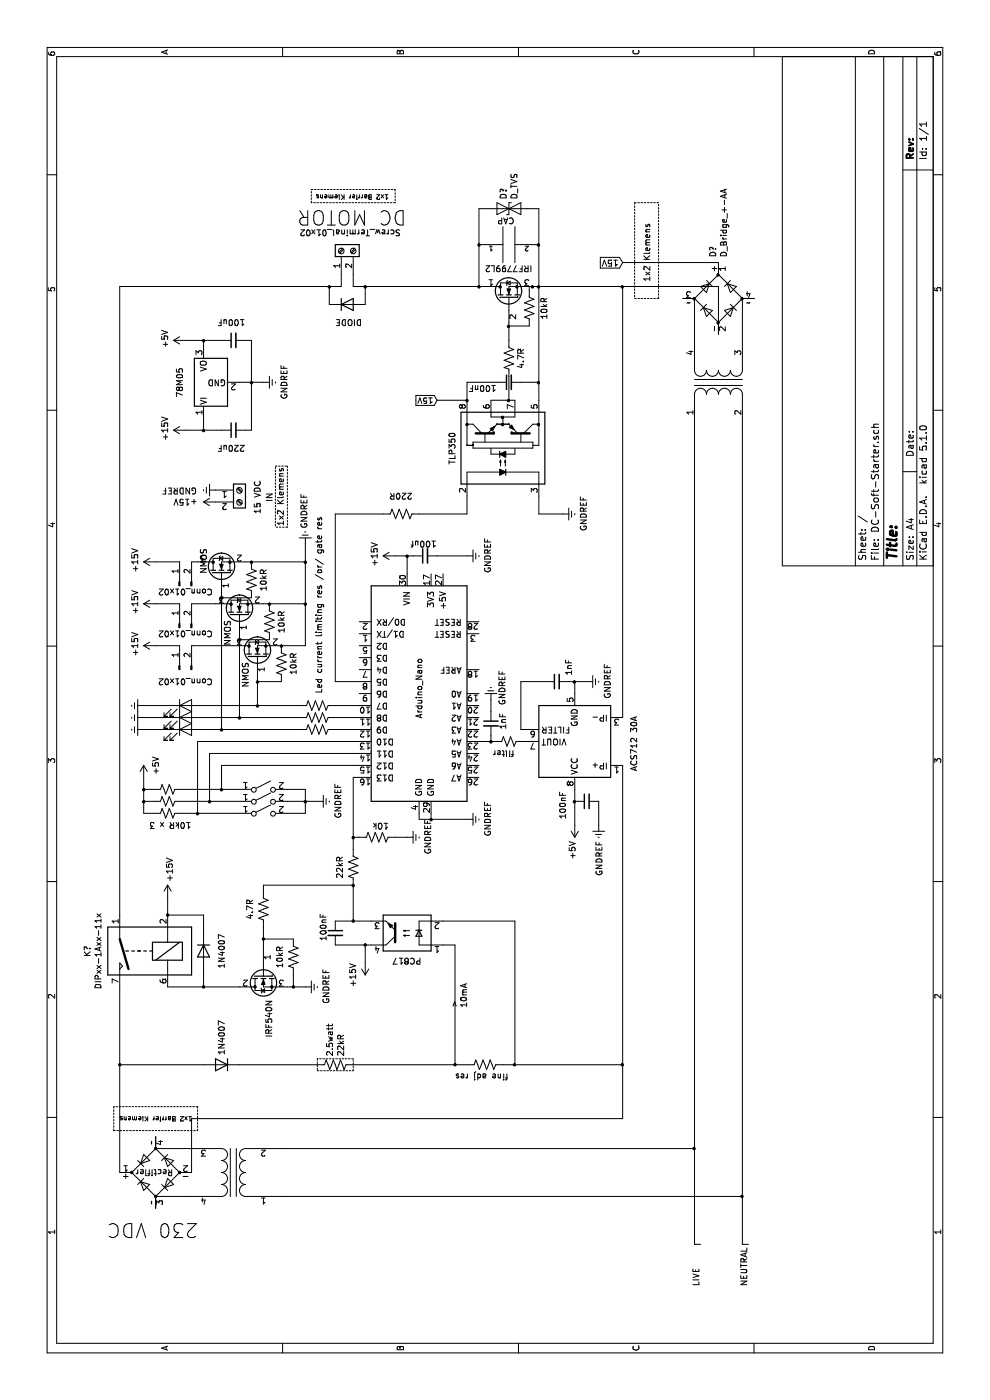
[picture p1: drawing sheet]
EESchema Schematic File Version 4
LIBS:DC-Soft-Starter-cache
EELAYER 29 0
EELAYER END
$Descr A4 11693 8268
encoding utf-8
Sheet 1 1
Title ""
Date ""
Rev ""
Comp ""
Comment1 ""
Comment2 ""
Comment3 ""
Comment4 ""
$EndDescr
$Comp
L Device:Transformer_1P_1S T?
U 1 1
P 8500 6000
F 0 "T?" H 8500 6381 50  0001 C CNN
F 1 "Transformer_1P_1S" H 8500 6290 50  0001 C CNN
F 2 "" H 8500 6000 50  0001 C CNN
F 3 "~" H 8500 6000 50  0001 C CNN
	1    8500 6000
	1    0    0    -1  
$EndComp
$Comp
L Device:D_Bridge_+-AA D?
U 1 1
P 9200 6000
F 0 "D?" H 9544 6046 50  0000 L CNN
F 1 "D_Bridge_+-AA" H 9544 5955 50  0000 L CNN
F 2 "" H 9200 6000 50  0001 C CNN
F 3 "~" H 9200 6000 50  0001 C CNN
	1    9200 6000
	1    0    0    -1  
$EndComp
$Comp
L Simulation_SPICE:DIODE D?
U 1 1
P 2800 1850
F 0 "D?" V 2754 1930 50  0001 L CNN
F 1 "1N4007" V 2800 1930 50  0000 L CNN
F 2 "" H 2800 1850 50  0001 C CNN
F 3 "~" H 2800 1850 50  0001 C CNN
F 4 "Y" H 2800 1850 50  0001 L CNN "Spice_Netlist_Enabled"
F 5 "V" H 2800 1850 50  0001 L CNN "Spice_Primitive"
	1    2800 1850
	0    1    1    0   
$EndComp
$Comp
L Device:R_US 2.5watt
U 1 1
P 2800 2800
F 0 "2.5watt" H 2868 2846 50  0000 L CNN
F 1 "22kR" H 2868 2755 50  0000 L CNN
F 2 "" V 2840 2790 50  0001 C CNN
F 3 "~" H 2800 2800 50  0001 C CNN
	1    2800 2800
	1    0    0    -1  
$EndComp
$Comp
L Device:R_US fi
U 1 1
P 2800 4050
F 0 "fi" H 2868 4096 50  0001 L CNN
F 1 "fine adj res" V 2700 3850 50  0000 L CNN
F 2 "" V 2840 4040 50  0001 C CNN
F 3 "~" H 2800 4050 50  0001 C CNN
	1    2800 4050
	1    0    0    -1  
$EndComp
$Comp
L Connector:Conn_01x02_Male J?
U 1 1
P 6100 1500
F 0 "J?" H 6208 1681 50  0001 C CNN
F 1 "Conn_01x02" V 6000 1450 50  0000 C CNN
F 2 "" H 6100 1500 50  0001 C CNN
F 3 "~" H 6100 1500 50  0001 C CNN
	1    6100 1500
	1    0    0    -1  
$EndComp
$Comp
L MCU_Module:Arduino_Nano_v3.x A?
U 1 1
P 5900 3500
F 0 "A?" V 5250 3000 50  0001 R CNN
F 1 "Arduino_Nano" V 5900 3800 50  0000 R CNN
F 2 "Module:Arduino_Nano" H 6050 2550 50  0001 L CNN
F 3 "http://www.mouser.com/pdfdocs/Gravitech_Arduino_Nano3_0.pdf" H 5900 2500 50  0001 C CNN
	1    5900 3500
	0    1    1    0   
$EndComp
$Comp
L Sensor_Current:ACS712xLCTR-30A U?
U 1 1
P 5500 4800
F 0 "U?" V 5546 4356 50  0001 R CNN
F 1 "ACS712 30A" V 5000 5050 50  0000 R CNN
F 2 "Package_SO:SOIC-8_3.9x4.9mm_P1.27mm" H 5600 4450 50  0001 L CIN
F 3 "http://www.allegromicro.com/~/media/Files/Datasheets/ACS712-Datasheet.ashx?la=en" H 5500 4800 50  0001 C CNN
	1    5500 4800
	0    -1   -1   0   
$EndComp
$Comp
L power:GNDREF #PWR?
U 1 1
P 6000 4900
F 0 "#PWR?" H 6000 4650 50  0001 C CNN
F 1 "GNDREF" H 6005 4727 50  0000 C CNN
F 2 "" H 6000 4900 50  0001 C CNN
F 3 "" H 6000 4900 50  0001 C CNN
	1    6000 4900
	1    0    0    -1  
$EndComp
Wire Wire Line
	5900 4800 6000 4800
Wire Wire Line
	6000 4800 6000 4900
$Comp
L power:+5V #PWR?
U 1 1
P 4800 4800
F 0 "#PWR?" H 4800 4650 50  0001 C CNN
F 1 "+5V" V 4815 4928 50  0000 L CNN
F 2 "" H 4800 4800 50  0001 C CNN
F 3 "" H 4800 4800 50  0001 C CNN
	1    4800 4800
	0    -1   -1   0   
$EndComp
Wire Wire Line
	1900 1000 2800 1000
Wire Wire Line
	2350 5200 2800 5200
Wire Wire Line
	1900 1600 2350 1600
Wire Wire Line
	2800 2000 2800 2650
Wire Wire Line
	9950 4500 9950 4400
Wire Wire Line
	9950 4100 9950 4000
$Comp
L Device:R_US R?
U 1 1
P 7400 3350
F 0 "R?" V 7195 3350 50  0001 C CNN
F 1 "220R" V 7550 3350 50  0000 C CNN
F 2 "" V 7440 3340 50  0001 C CNN
F 3 "~" H 7400 3350 50  0001 C CNN
	1    7400 3350
	1    0    0    -1  
$EndComp
Wire Wire Line
	6000 3000 6000 2800
Wire Wire Line
	6000 2800 7400 2800
Wire Wire Line
	7400 2800 7400 3200
Wire Wire Line
	5200 2950 5200 3000
Wire Wire Line
	7400 3500 7400 3900
Wire Wire Line
	7400 4500 7400 4700
Wire Wire Line
	7550 4500 7400 4500
$Comp
L power:GNDREF #PWR?
U 1 1
P 7400 4700
F 0 "#PWR?" H 7400 4450 50  0001 C CNN
F 1 "GNDREF" H 7405 4527 50  0000 C CNN
F 2 "" H 7400 4700 50  0001 C CNN
F 3 "" H 7400 4700 50  0001 C CNN
	1    7400 4700
	1    0    0    -1  
$EndComp
Wire Wire Line
	8350 4250 8350 4300
Connection ~ 8350 4250
Wire Wire Line
	8550 4250 8350 4250
Wire Wire Line
	9300 4500 9650 4500
Wire Wire Line
	8350 4100 8350 4250
Wire Wire Line
	8350 3900 8350 3650
Wire Wire Line
	9300 3050 9300 4000
$Comp
L power:GNDREF #PWR?
U 1 1
P 7600 1800
F 0 "#PWR?" H 7600 1550 50  0001 C CNN
F 1 "GNDREF" V 7600 1500 50  0000 C CNN
F 2 "" H 7600 1800 50  0001 C CNN
F 3 "" H 7600 1800 50  0001 C CNN
	1    7600 1800
	-1   0    0    1   
$EndComp
$Comp
L power:+15V #PWR?
U 1 1
P 7500 1800
F 0 "#PWR?" H 7500 1650 50  0001 C CNN
F 1 "+15V" V 7500 2050 50  0000 C CNN
F 2 "" H 7500 1800 50  0001 C CNN
F 3 "" H 7500 1800 50  0001 C CNN
	1    7500 1800
	1    0    0    -1  
$EndComp
Connection ~ 9300 3050
Wire Wire Line
	9150 3050 9300 3050
Wire Wire Line
	9300 2750 9300 2850
Wire Wire Line
	9150 2750 9300 2750
Wire Wire Line
	9300 2950 9300 3050
Wire Wire Line
	9400 2850 9300 2850
Wire Wire Line
	9300 2950 9400 2950
Connection ~ 9300 4000
Connection ~ 9300 4500
Connection ~ 9650 4500
Connection ~ 9650 4000
Wire Wire Line
	9300 4000 9300 4050
Wire Wire Line
	9650 4000 9300 4000
Wire Wire Line
	9950 4000 9650 4000
Wire Wire Line
	9650 4500 9950 4500
$Comp
L Device:D_TVS D?
U 1 1
P 9950 4250
F 0 "D?" V 9904 4329 50  0000 L CNN
F 1 "D_TVS" V 9995 4329 50  0000 L CNN
F 2 "" H 9950 4250 50  0001 C CNN
F 3 "~" H 9950 4250 50  0001 C CNN
	1    9950 4250
	0    1    1    0   
$EndComp
$Comp
L Driver_FET:TLP250 U?
U 1 1
P 7950 4200
F 0 "U?" H 7950 4717 50  0001 C CNN
F 1 "TLP350" H 7950 4625 50  0000 C CNN
F 2 "Package_DIP:DIP-8_W7.62mm" H 7950 3800 50  0001 C CIN
F 3 "http://toshiba.semicon-storage.com/info/docget.jsp?did=16821&prodName=TLP250" H 7860 4205 50  0001 L CNN
	1    7950 4200
	1    0    0    -1  
$EndComp
$Comp
L Transistor_FET:IRF7799L2 Q?
U 1 1
P 9200 4250
F 0 "Q?" H 9100 4350 50  0001 L CNN
F 1 "IRF7799L2" V 9450 4050 50  0000 L CNN
F 2 "Package_DirectFET:DirectFET_L8" H 9200 4250 50  0001 C CIN
F 3 "https://www.infineon.com/dgdl/irf7799l2pbf.pdf?fileId=5546d462533600a401535607bc471cbc" H 9200 4250 50  0001 L CNN
	1    9200 4250
	1    0    0    -1  
$EndComp
$Comp
L Device:R_US R?
U 1 1
P 9120 4420
F 0 "R?" V 8915 4420 50  0001 C CNN
F 1 "10kR" V 8990 4420 50  0000 C CNN
F 2 "" V 9160 4410 50  0001 C CNN
F 3 "~" H 9120 4420 50  0001 C CNN
	1    9120 4420
	0    -1   -1   0   
$EndComp
$Comp
L Device:R_US R?
U 1 1
P 8700 4250
F 0 "R?" V 8150 4300 50  0001 C CNN
F 1 "4.7R" V 8800 4250 50  0000 C CNN
F 2 "" V 8740 4240 50  0001 C CNN
F 3 "~" H 8700 4250 50  0001 C CNN
	1    8700 4250
	0    1    1    0   
$EndComp
$Comp
L Connector:Screw_Terminal_01x02 IN
U 1 1
P 7600 2000
F 0 "IN" V 7850 1900 50  0000 L CNN
F 1 "15 VDC" V 7750 1800 50  0000 L CNN
F 2 "" H 7600 2000 50  0001 C CNN
F 3 "~" H 7600 2000 50  0001 C CNN
	1    7600 2000
	0    1    1    0   
$EndComp
$Comp
L Connector:Screw_Terminal_01x02 J?
U 1 1
P 9600 2850
F 0 "J?" H 9680 2842 50  0001 L CNN
F 1 "Screw_Terminal_01x02" V 9750 2350 50  0000 L CNN
F 2 "" H 9600 2850 50  0001 C CNN
F 3 "~" H 9600 2850 50  0001 C CNN
	1    9600 2850
	1    0    0    -1  
$EndComp
$Comp
L pspice:CAP C?
U 1 1
P 9650 4250
F 0 "C?" H 9828 4296 50  0001 L CNN
F 1 "CAP" V 9850 4200 50  0000 L CNN
F 2 "" H 9650 4250 50  0001 C CNN
F 3 "~" H 9650 4250 50  0001 C CNN
	1    9650 4250
	1    0    0    -1  
$EndComp
$Comp
L Simulation_SPICE:DIODE D?
U 1 1
P 9150 2900
F 0 "D?" V 9196 2820 50  0001 R CNN
F 1 "DIODE" H 9250 3050 50  0000 R CNN
F 2 "" H 9150 2900 50  0001 C CNN
F 3 "~" H 9150 2900 50  0001 C CNN
F 4 "Y" H 9150 2900 50  0001 L CNN "Spice_Netlist_Enabled"
F 5 "V" H 9150 2900 50  0001 L CNN "Spice_Primitive"
	1    9150 2900
	0    -1   -1   0   
$EndComp
Wire Wire Line
	7400 3900 7550 3900
$Comp
L power:GNDREF #PWR?
U 1 1
P 4800 5000
F 0 "#PWR?" H 4800 4750 50  0001 C CNN
F 1 "GNDREF" V 4805 4872 50  0000 R CNN
F 2 "" H 4800 5000 50  0001 C CNN
F 3 "" H 4800 5000 50  0001 C CNN
	1    4800 5000
	0    1    1    0   
$EndComp
Wire Wire Line
	4800 4800 5000 4800
$Comp
L Device:C_Small C?
U 1 1
P 5000 4900
F 0 "C?" H 5092 4946 50  0001 L CNN
F 1 "100nF" H 4850 5100 50  0000 L CNN
F 2 "" H 5000 4900 50  0001 C CNN
F 3 "~" H 5000 4900 50  0001 C CNN
	1    5000 4900
	1    0    0    -1  
$EndComp
Connection ~ 5000 4800
Wire Wire Line
	5000 4800 5100 4800
Wire Wire Line
	4800 5000 5000 5000
$Comp
L Device:C_Small s
U 1 1
P 6000 4650
F 0 "s" H 6092 4696 50  0001 L CNN
F 1 "1nF" H 6050 4550 50  0000 L CNN
F 2 "" H 6000 4650 50  0001 C CNN
F 3 "~" H 6000 4650 50  0001 C CNN
	1    6000 4650
	1    0    0    -1  
$EndComp
Wire Wire Line
	5600 4400 5600 4350
Wire Wire Line
	5600 4350 6000 4350
Wire Wire Line
	6000 4350 6000 4550
Wire Wire Line
	6000 4750 6000 4800
Connection ~ 6000 4800
$Comp
L power:GNDREF #PWR?
U 1 1
P 4850 3900
F 0 "#PWR?" H 4850 3650 50  0001 C CNN
F 1 "GNDREF" H 4855 3727 50  0000 C CNN
F 2 "" H 4850 3900 50  0001 C CNN
F 3 "" H 4850 3900 50  0001 C CNN
	1    4850 3900
	1    0    0    -1  
$EndComp
Wire Wire Line
	4850 3900 4850 3600
Wire Wire Line
	4850 3500 4900 3500
Wire Wire Line
	4900 3600 4850 3600
Connection ~ 4850 3600
Wire Wire Line
	4850 3600 4850 3500
$Comp
L power:+5V #PWR?
U 1 1
P 5200 1200
F 0 "#PWR?" H 5200 1050 50  0001 C CNN
F 1 "+5V" V 5300 1300 50  0000 C CNN
F 2 "" H 5200 1200 50  0001 C CNN
F 3 "" H 5200 1200 50  0001 C CNN
	1    5200 1200
	0    1    1    0   
$EndComp
$Comp
L Switch:SW_DPST_x2 SW?
U 1 1
P 4900 2200
F 0 "SW?" V 4946 2112 50  0001 R CNN
F 1 "SW_DPST_x2" H 5150 2350 50  0001 R CNN
F 2 "" H 4900 2200 50  0001 C CNN
F 3 "~" H 4900 2200 50  0001 C CNN
	1    4900 2200
	0    1    1    0   
$EndComp
$Comp
L Switch:SW_DPST_x2 SW?
U 1 1
P 5000 2200
F 0 "SW?" V 5046 2112 50  0001 R CNN
F 1 "SW_DPST_x2" H 5250 2350 50  0001 R CNN
F 2 "" H 5000 2200 50  0001 C CNN
F 3 "~" H 5000 2200 50  0001 C CNN
	1    5000 2200
	0    1    1    0   
$EndComp
$Comp
L Switch:SW_DPST_x2 SW?
U 1 1
P 5100 2200
F 0 "SW?" V 5146 2112 50  0001 R CNN
F 1 "SW_DPST_x2" H 5350 2350 50  0001 R CNN
F 2 "" H 5100 2200 50  0001 C CNN
F 3 "~" H 5100 2200 50  0001 C CNN
	1    5100 2200
	0    1    1    0   
$EndComp
$Comp
L Transistor_FET:ZXMN2A14F Q?
U 1 1
P 6550 2000
F 0 "Q?" H 6756 1954 50  0001 L CNN
F 1 "NMOS" H 6300 2100 50  0000 L CNN
F 2 "Package_TO_SOT_SMD:SOT-23" H 6750 1925 50  0001 L CIN
F 3 "http://www.diodes.com/assets/Datasheets/ZXMN2A14F.pdf" H 6550 2000 50  0001 L CNN
	1    6550 2000
	1    0    0    -1  
$EndComp
$Comp
L Transistor_FET:ZXMN2A14F Q?
U 1 1
P 6900 1850
F 0 "Q?" H 7106 1804 50  0001 L CNN
F 1 "NMOS" H 6900 2000 50  0000 L CNN
F 2 "Package_TO_SOT_SMD:SOT-23" H 7100 1775 50  0001 L CIN
F 3 "http://www.diodes.com/assets/Datasheets/ZXMN2A14F.pdf" H 6900 1850 50  0001 L CNN
	1    6900 1850
	1    0    0    -1  
$EndComp
$Comp
L Transistor_FET:ZXMN2A14F Q?
U 1 1
P 6200 2150
F 0 "Q?" H 6406 2104 50  0001 L CNN
F 1 "NMOS" H 5950 2250 50  0000 L CNN
F 2 "Package_TO_SOT_SMD:SOT-23" H 6400 2075 50  0001 L CIN
F 3 "http://www.diodes.com/assets/Datasheets/ZXMN2A14F.pdf" H 6200 2150 50  0001 L CNN
	1    6200 2150
	1    0    0    -1  
$EndComp
Wire Wire Line
	5800 3000 5800 2800
Wire Wire Line
	5800 2150 6000 2150
Wire Wire Line
	5700 3000 5700 2800
Wire Wire Line
	5700 2000 6350 2000
$Comp
L power:GNDREF #PWR?
U 1 1
P 7150 2550
F 0 "#PWR?" H 7150 2300 50  0001 C CNN
F 1 "GNDREF" V 7155 2422 50  0000 R CNN
F 2 "" H 7150 2550 50  0001 C CNN
F 3 "" H 7150 2550 50  0001 C CNN
	1    7150 2550
	0    -1   -1   0   
$EndComp
Wire Wire Line
	6300 2550 6650 2550
Connection ~ 6650 2550
Wire Wire Line
	6650 2550 7000 2550
Connection ~ 7000 2550
Wire Wire Line
	7000 2550 7150 2550
$Comp
L Connector:Conn_01x02_Male J?
U 1 1
P 6450 1500
F 0 "J?" H 6558 1681 50  0001 C CNN
F 1 "Conn_01x02" V 6400 1450 50  0000 C CNN
F 2 "" H 6450 1500 50  0001 C CNN
F 3 "~" H 6450 1500 50  0001 C CNN
	1    6450 1500
	1    0    0    -1  
$EndComp
$Comp
L Connector:Conn_01x02_Male J?
U 1 1
P 6800 1500
F 0 "J?" H 6908 1681 50  0001 C CNN
F 1 "Conn_01x02" V 6750 1450 50  0000 C CNN
F 2 "" H 6800 1500 50  0001 C CNN
F 3 "~" H 6800 1500 50  0001 C CNN
	1    6800 1500
	1    0    0    -1  
$EndComp
Wire Wire Line
	6650 1600 6650 1800
Wire Wire Line
	7000 1600 7000 1650
Wire Wire Line
	6300 1600 6300 1950
Wire Wire Line
	5600 1850 6700 1850
Wire Wire Line
	5600 1850 5600 2500
$Comp
L power:+15V #PWR?
U 1 1
P 6300 1300
F 0 "#PWR?" H 6300 1150 50  0001 C CNN
F 1 "+15V" H 6315 1473 50  0000 C CNN
F 2 "" H 6300 1300 50  0001 C CNN
F 3 "" H 6300 1300 50  0001 C CNN
	1    6300 1300
	1    0    0    -1  
$EndComp
$Comp
L power:+15V #PWR?
U 1 1
P 6650 1300
F 0 "#PWR?" H 6650 1150 50  0001 C CNN
F 1 "+15V" H 6665 1473 50  0000 C CNN
F 2 "" H 6650 1300 50  0001 C CNN
F 3 "" H 6650 1300 50  0001 C CNN
	1    6650 1300
	1    0    0    -1  
$EndComp
$Comp
L power:+15V #PWR?
U 1 1
P 7000 1300
F 0 "#PWR?" H 7000 1150 50  0001 C CNN
F 1 "+15V" H 7015 1473 50  0000 C CNN
F 2 "" H 7000 1300 50  0001 C CNN
F 3 "" H 7000 1300 50  0001 C CNN
	1    7000 1300
	1    0    0    -1  
$EndComp
Wire Wire Line
	6300 1300 6300 1500
Wire Wire Line
	6650 1300 6650 1500
Wire Wire Line
	7000 1300 7000 1500
$Comp
L Device:LED D?
U 1 1
P 5600 1550
F 0 "D?" V 5593 1629 50  0001 L CNN
F 1 "LED" V 5638 1628 50  0001 L CNN
F 2 "" H 5600 1550 50  0001 C CNN
F 3 "~" H 5600 1550 50  0001 C CNN
	1    5600 1550
	0    1    1    0   
$EndComp
$Comp
L Device:LED D?
U 1 1
P 5700 1550
F 0 "D?" V 5693 1629 50  0001 L CNN
F 1 "LED" V 5738 1628 50  0001 L CNN
F 2 "" H 5700 1550 50  0001 C CNN
F 3 "~" H 5700 1550 50  0001 C CNN
	1    5700 1550
	0    1    1    0   
$EndComp
$Comp
L Device:LED D?
U 1 1
P 5800 1550
F 0 "D?" V 5793 1629 50  0001 L CNN
F 1 "LED" V 5838 1628 50  0001 L CNN
F 2 "" H 5800 1550 50  0001 C CNN
F 3 "~" H 5800 1550 50  0001 C CNN
	1    5800 1550
	0    1    1    0   
$EndComp
$Comp
L Device:R_US R?
U 1 1
P 5600 2650
F 0 "R?" H 5668 2650 50  0001 L CNN
F 1 "R_US" H 5668 2605 50  0001 L CNN
F 2 "" V 5640 2640 50  0001 C CNN
F 3 "~" H 5600 2650 50  0001 C CNN
	1    5600 2650
	1    0    0    -1  
$EndComp
Wire Wire Line
	5600 2800 5600 3000
$Comp
L Device:R_US R?
U 1 1
P 5700 2650
F 0 "R?" H 5768 2650 50  0001 L CNN
F 1 "R_US" H 5768 2605 50  0001 L CNN
F 2 "" V 5740 2640 50  0001 C CNN
F 3 "~" H 5700 2650 50  0001 C CNN
	1    5700 2650
	1    0    0    -1  
$EndComp
Wire Wire Line
	5700 2500 5700 2000
$Comp
L Device:R_US R?
U 1 1
P 5800 2650
F 0 "R?" H 5868 2650 50  0001 L CNN
F 1 "R_US" H 5868 2605 50  0001 L CNN
F 2 "" V 5840 2640 50  0001 C CNN
F 3 "~" H 5800 2650 50  0001 C CNN
	1    5800 2650
	1    0    0    -1  
$EndComp
Wire Wire Line
	5800 2500 5800 2150
Wire Wire Line
	5600 1700 5600 1850
Connection ~ 5600 1850
Wire Wire Line
	5700 1700 5700 2000
Connection ~ 5700 2000
Wire Wire Line
	5800 1700 5800 2150
Connection ~ 5800 2150
$Comp
L power:GNDREF #PWR?
U 1 1
P 5600 1200
F 0 "#PWR?" H 5600 950 50  0001 C CNN
F 1 "GNDREF" H 5605 1027 50  0001 C CNN
F 2 "" H 5600 1200 50  0001 C CNN
F 3 "" H 5600 1200 50  0001 C CNN
	1    5600 1200
	-1   0    0    1   
$EndComp
$Comp
L power:GNDREF #PWR?
U 1 1
P 5700 1200
F 0 "#PWR?" H 5700 950 50  0001 C CNN
F 1 "GNDREF" H 5705 1027 50  0001 C CNN
F 2 "" H 5700 1200 50  0001 C CNN
F 3 "" H 5700 1200 50  0001 C CNN
	1    5700 1200
	-1   0    0    1   
$EndComp
$Comp
L power:GNDREF #PWR?
U 1 1
P 5800 1200
F 0 "#PWR?" H 5800 950 50  0001 C CNN
F 1 "GNDREF" H 5805 1027 50  0001 C CNN
F 2 "" H 5800 1200 50  0001 C CNN
F 3 "" H 5800 1200 50  0001 C CNN
	1    5800 1200
	-1   0    0    1   
$EndComp
Wire Wire Line
	5600 1200 5600 1400
Wire Wire Line
	5700 1200 5700 1400
Wire Wire Line
	5800 1200 5800 1400
Text Notes 5900 2700 0    50   ~ 0
Led current limiting res /or/ gate res\n
Wire Wire Line
	2350 1600 2350 5200
Wire Wire Line
	2800 1000 2800 1700
Connection ~ 9300 2750
Text Notes 1490 1660 1    118  ~ 0
230 VDC\n
Wire Wire Line
	2800 1000 3450 1000
Wire Wire Line
	9300 1000 9300 2750
Connection ~ 2800 1000
Text Notes 9950 3400 1    118  ~ 0
DC MOTOR
$Comp
L Device:C_Small C?
U 1 1
P 7050 3550
F 0 "C?" H 7142 3596 50  0001 L CNN
F 1 "100uf" V 7150 3450 50  0000 L CNN
F 2 "" H 7050 3550 50  0001 C CNN
F 3 "~" H 7050 3550 50  0001 C CNN
	1    7050 3550
	1    0    0    -1  
$EndComp
$Comp
L power:+15V #PWR?
U 1 1
P 7050 3300
F 0 "#PWR?" H 7050 3150 50  0001 C CNN
F 1 "+15V" H 7065 3473 50  0000 C CNN
F 2 "" H 7050 3300 50  0001 C CNN
F 3 "" H 7050 3300 50  0001 C CNN
	1    7050 3300
	1    0    0    -1  
$EndComp
$Comp
L power:GNDREF #PWR?
U 1 1
P 7050 3900
F 0 "#PWR?" H 7050 3650 50  0001 C CNN
F 1 "GNDREF" H 7055 3727 50  0000 C CNN
F 2 "" H 7050 3900 50  0001 C CNN
F 3 "" H 7050 3900 50  0001 C CNN
	1    7050 3900
	1    0    0    -1  
$EndComp
Wire Wire Line
	7050 3650 7050 3900
Wire Wire Line
	7050 3450 7050 3400
Wire Wire Line
	7050 3400 6900 3400
Wire Wire Line
	7050 3300 7050 3400
Connection ~ 7050 3400
$Comp
L Regulator_Linear:LM78M05_TO252 U?
U 1 1
P 8500 1700
F 0 "U?" H 8500 1942 50  0001 C CNN
F 1 "78M05" H 8500 1900 50  0000 C CNN
F 2 "Package_TO_SOT_SMD:TO-252-2" H 8500 1925 50  0001 C CIN
F 3 "http://www.fairchildsemi.com/ds/LM/LM78M05.pdf" H 8500 1650 50  0001 C CNN
	1    8500 1700
	1    0    0    -1  
$EndComp
$Comp
L power:+15V #PWR?
U 1 1
P 8100 1550
F 0 "#PWR?" H 8100 1400 50  0001 C CNN
F 1 "+15V" H 8115 1723 50  0000 C CNN
F 2 "" H 8100 1550 50  0001 C CNN
F 3 "" H 8100 1550 50  0001 C CNN
	1    8100 1550
	1    0    0    -1  
$EndComp
Wire Wire Line
	8100 1700 8200 1700
Wire Wire Line
	8100 1550 8100 1700
$Comp
L power:GNDREF #PWR?
U 1 1
P 8500 2200
F 0 "#PWR?" H 8500 1950 50  0001 C CNN
F 1 "GNDREF" H 8505 2027 50  0000 C CNN
F 2 "" H 8500 2200 50  0001 C CNN
F 3 "" H 8500 2200 50  0001 C CNN
	1    8500 2200
	1    0    0    -1  
$EndComp
$Comp
L power:+5V #PWR?
U 1 1
P 8850 1550
F 0 "#PWR?" H 8850 1400 50  0001 C CNN
F 1 "+5V" H 8865 1723 50  0000 C CNN
F 2 "" H 8850 1550 50  0001 C CNN
F 3 "" H 8850 1550 50  0001 C CNN
	1    8850 1550
	1    0    0    -1  
$EndComp
Wire Wire Line
	8800 1700 8850 1700
Wire Wire Line
	8850 1700 8850 1550
$Comp
L Device:C_Small C?
U 1 1
P 8100 1950
F 0 "C?" H 8000 1500 50  0001 L CNN
F 1 "220uF" V 7950 1850 50  0000 L CNN
F 2 "" H 8100 1950 50  0001 C CNN
F 3 "~" H 8100 1950 50  0001 C CNN
	1    8100 1950
	1    0    0    -1  
$EndComp
Wire Wire Line
	8100 1700 8100 1850
Connection ~ 8100 1700
Wire Wire Line
	8500 2000 8500 2100
Wire Wire Line
	8100 2050 8100 2100
Wire Wire Line
	8100 2100 8500 2100
Connection ~ 8500 2100
Wire Wire Line
	8500 2100 8500 2200
$Comp
L Device:C_Small C?
U 1 1
P 8850 1950
F 0 "C?" H 8942 1996 50  0001 L CNN
F 1 "100uF" V 9000 1850 50  0000 L CNN
F 2 "" H 8850 1950 50  0001 C CNN
F 3 "~" H 8850 1950 50  0001 C CNN
	1    8850 1950
	1    0    0    -1  
$EndComp
Wire Wire Line
	8500 2100 8850 2100
Wire Wire Line
	8850 2100 8850 2050
Wire Wire Line
	8850 1850 8850 1700
Connection ~ 8850 1700
Wire Wire Line
	8350 3900 8500 3900
Connection ~ 8350 3900
Wire Wire Line
	8350 4500 8500 4500
$Comp
L Device:C_Small C?
U 1 1
P 8500 4250
F 0 "C?" H 8592 4296 50  0001 L CNN
F 1 "100nF" V 8450 4350 50  0000 L CNN
F 2 "" H 8500 4250 50  0001 C CNN
F 3 "~" H 8500 4250 50  0001 C CNN
	1    8500 4250
	1    0    0    -1  
$EndComp
Wire Wire Line
	8500 3900 8500 4150
Wire Wire Line
	8500 4350 8500 4500
Text GLabel 8350 3650 1    47   Input ~ 0
15V
$Comp
L Device:D_Bridge_+-AA Rectifier
U 1 1
P 1900 1300
F 0 "Rectifier" H 1750 1300 50  0000 L CNN
F 1 "D_Bridge_+-AA" H 2300 1300 50  0001 L CNN
F 2 "" H 1900 1300 50  0001 C CNN
F 3 "~" H 1900 1300 50  0001 C CNN
	1    1900 1300
	0    -1   -1   0   
$EndComp
$Comp
L Device:Transformer_1P_1S T?
U 1 1
P 1900 1950
F 0 "T?" H 1900 2331 50  0001 C CNN
F 1 "Transformer_1P_1S" H 1900 2240 50  0001 C CNN
F 2 "" H 1900 1950 50  0001 C CNN
F 3 "~" H 1900 1950 50  0001 C CNN
	1    1900 1950
	0    -1   -1   0   
$EndComp
Wire Wire Line
	1700 1550 1700 1300
Wire Wire Line
	1700 1300 1600 1300
Wire Wire Line
	2100 1550 2100 1300
Wire Wire Line
	2100 1300 2200 1300
Wire Wire Line
	8900 6000 9300 6000
Text GLabel 9500 5200 1    50   Input ~ 0
15V
Wire Wire Line
	8900 6200 9200 6200
Wire Wire Line
	9200 6200 9200 6300
Wire Wire Line
	8900 5800 9200 5800
Wire Wire Line
	9500 5200 9500 6000
Wire Wire Line
	2100 2350 2100 5800
Wire Wire Line
	2100 5800 8100 5800
Wire Wire Line
	8100 6200 1700 6200
Wire Wire Line
	1700 6200 1700 2350
Wire Wire Line
	2100 5800 1300 5800
Wire Wire Line
	1300 5800 1300 5850
Connection ~ 2100 5800
Wire Wire Line
	1700 6200 1300 6200
Wire Wire Line
	1300 6200 1300 6250
Connection ~ 1700 6200
Text Notes 950  5850 0    50   ~ 0
LIVE\n
Text Notes 950  6250 0    50   ~ 0
NEUTRAL\n
Wire Wire Line
	5700 5200 9300 5200
Connection ~ 9300 5200
Wire Wire Line
	9300 5200 9300 6000
Wire Wire Line
	2800 4200 2800 4300
$Comp
L power:+15V #PWR?
U 1 1
P 3650 3050
F 0 "#PWR?" H 3650 2900 50  0001 C CNN
F 1 "+15V" V 3750 3150 50  0000 C CNN
F 2 "" H 3650 3050 50  0001 C CNN
F 3 "" H 3650 3050 50  0001 C CNN
	1    3650 3050
	0    -1   -1   0   
$EndComp
Wire Wire Line
	2800 2950 2800 3800
Connection ~ 2800 5200
Wire Wire Line
	2800 5200 5300 5200
$Comp
L Relay:DIPxx-1Axx-11x K?
U 1 1
P 3750 1200
F 0 "K?" V 4217 1200 50  0000 C CNN
F 1 "DIPxx-1Axx-11x" V 4126 1200 50  0000 C CNN
F 2 "Relay_THT:Relay_StandexMeder_DIP_LowProfile" H 4100 1150 50  0001 L CNN
F 3 "https://standexelectronics.com/wp-content/uploads/datasheet_reed_relay_DIP.pdf" H 3750 1200 50  0001 C CNN
	1    3750 1200
	0    -1   -1   0   
$EndComp
Wire Wire Line
	4050 1000 9300 1000
$Comp
L power:+15V #PWR?
U 1 1
P 4200 1400
F 0 "#PWR?" H 4200 1250 50  0001 C CNN
F 1 "+15V" V 4215 1528 50  0000 L CNN
F 2 "" H 4200 1400 50  0001 C CNN
F 3 "" H 4200 1400 50  0001 C CNN
	1    4200 1400
	0    1    1    0   
$EndComp
$Comp
L Simulation_SPICE:DIODE D?
U 1 1
P 3750 1700
F 0 "D?" H 3700 1550 50  0001 C CNN
F 1 "1N4007" H 3750 1550 50  0000 C CNN
F 2 "" H 3750 1700 50  0001 C CNN
F 3 "~" H 3750 1700 50  0001 C CNN
F 4 "Y" H 3750 1700 50  0001 L CNN "Spice_Netlist_Enabled"
F 5 "V" H 3750 1700 50  0001 L CNN "Spice_Primitive"
	1    3750 1700
	1    0    0    -1  
$EndComp
Wire Wire Line
	3600 1700 3450 1700
Wire Wire Line
	3450 1700 3450 1400
Wire Wire Line
	4050 1400 4200 1400
Wire Wire Line
	3900 1700 4050 1700
Wire Wire Line
	4050 1700 4050 1400
Connection ~ 4050 1400
$Comp
L Transistor_FET:IRF540N Q?
U 1 1
P 3550 2200
F 0 "Q?" H 3756 2246 50  0001 L CNN
F 1 "IRF540N" H 3756 2155 50  0000 L CNN
F 2 "Package_TO_SOT_THT:TO-220-3_Vertical" H 3800 2125 50  0001 L CIN
F 3 "http://www.irf.com/product-info/datasheets/data/irf540n.pdf" H 3550 2200 50  0001 L CNN
	1    3550 2200
	-1   0    0    -1  
$EndComp
Wire Wire Line
	3450 1700 3450 2000
Connection ~ 3450 1700
$Comp
L power:GNDREF #PWR?
U 1 1
P 3450 2550
F 0 "#PWR?" H 3450 2300 50  0001 C CNN
F 1 "GNDREF" H 3455 2377 50  0000 C CNN
F 2 "" H 3450 2550 50  0001 C CNN
F 3 "" H 3450 2550 50  0001 C CNN
	1    3450 2550
	1    0    0    -1  
$EndComp
Wire Wire Line
	3450 2400 3450 2450
$Comp
L Device:R_US R?
U 1 1
P 3700 2450
F 0 "R?" V 3700 2750 50  0001 C CNN
F 1 "10kR" V 3586 2450 50  0000 C CNN
F 2 "" V 3740 2440 50  0001 C CNN
F 3 "~" H 3700 2450 50  0001 C CNN
	1    3700 2450
	0    1    1    0   
$EndComp
Wire Wire Line
	3450 2450 3550 2450
Connection ~ 3450 2450
Wire Wire Line
	3450 2450 3450 2550
$Comp
L Device:R_US R?
U 1 1
P 4100 2200
F 0 "R?" V 3895 2200 50  0001 C CNN
F 1 "4.7R" V 3986 2200 50  0000 C CNN
F 2 "" V 4140 2190 50  0001 C CNN
F 3 "~" H 4100 2200 50  0001 C CNN
	1    4100 2200
	0    1    1    0   
$EndComp
Wire Wire Line
	3750 2200 3850 2200
Wire Wire Line
	3850 2200 3850 2450
Connection ~ 3850 2200
Wire Wire Line
	4250 2200 4300 2200
Wire Wire Line
	3850 2200 3950 2200
$Comp
L Isolator:PC817 U?
U 1 1
P 3900 3400
F 0 "U?" H 3900 3725 50  0001 C CNN
F 1 "PC817" H 3900 3634 50  0000 C CNN
F 2 "Package_DIP:DIP-4_W7.62mm" H 3700 3200 50  0001 L CIN
F 3 "http://www.soselectronic.cz/a_info/resource/d/pc817.pdf" H 3900 3400 50  0001 L CNN
	1    3900 3400
	0    -1   -1   0   
$EndComp
$Comp
L Device:C_Small C?
U 1 1
P 3900 2800
F 0 "C?" V 3600 3050 50  0001 C CNN
F 1 "100nF" V 3800 2850 50  0000 C CNN
F 2 "" H 3900 2800 50  0001 C CNN
F 3 "~" H 3900 2800 50  0001 C CNN
	1    3900 2800
	0    1    1    0   
$EndComp
Wire Wire Line
	4300 2950 4300 2200
Wire Wire Line
	3650 3050 3800 3050
Wire Wire Line
	3800 3050 3800 3100
Wire Wire Line
	3800 3050 3800 2800
Connection ~ 3800 3050
Wire Wire Line
	2800 3800 3800 3800
Wire Wire Line
	3800 3800 3800 3700
Connection ~ 2800 3800
Wire Wire Line
	2800 3800 2800 3900
Wire Wire Line
	4000 3700 4000 4300
Wire Wire Line
	4000 4300 2800 4300
Connection ~ 2800 4300
Wire Wire Line
	2800 4300 2800 5200
$Comp
L Device:R_US R?
U 1 1
P 4700 3150
F 0 "R?" H 4632 3104 50  0001 R CNN
F 1 "10k" V 4600 3250 50  0000 R CNN
F 2 "" V 4740 3140 50  0001 C CNN
F 3 "~" H 4700 3150 50  0001 C CNN
	1    4700 3150
	-1   0    0    1   
$EndComp
$Comp
L Device:R_US R?
U 1 1
P 4450 2950
F 0 "R?" V 4245 2950 50  0001 C CNN
F 1 "22kR" V 4337 2950 50  0000 C CNN
F 2 "" V 4490 2940 50  0001 C CNN
F 3 "~" H 4450 2950 50  0001 C CNN
	1    4450 2950
	0    1    1    0   
$EndComp
Wire Wire Line
	4000 2800 4000 2950
Wire Wire Line
	4300 2950 4000 2950
Connection ~ 4300 2950
Connection ~ 4000 2950
Wire Wire Line
	4000 2950 4000 3100
Wire Wire Line
	4600 2950 4700 2950
Wire Wire Line
	4700 2950 4700 3000
Wire Wire Line
	4700 2950 5200 2950
Connection ~ 4700 2950
$Comp
L power:GNDREF #PWR?
U 1 1
P 4700 3400
F 0 "#PWR?" H 4700 3150 50  0001 C CNN
F 1 "GNDREF" H 4705 3227 50  0000 C CNN
F 2 "" H 4700 3400 50  0001 C CNN
F 3 "" H 4700 3400 50  0001 C CNN
	1    4700 3400
	1    0    0    -1  
$EndComp
Wire Wire Line
	4700 3300 4700 3400
$Comp
L Device:R_US R?
U 1 1
P 6150 2350
F 0 "R?" V 6037 2350 50  0001 C CNN
F 1 "10kR" V 6250 2350 50  0000 C CNN
F 2 "" V 6190 2340 50  0001 C CNN
F 3 "~" H 6150 2350 50  0001 C CNN
	1    6150 2350
	0    1    1    0   
$EndComp
Connection ~ 6300 2350
Wire Wire Line
	6000 2350 6000 2150
Connection ~ 6000 2150
Wire Wire Line
	6350 2250 6350 2000
Connection ~ 6350 2000
Connection ~ 6700 1850
Wire Wire Line
	6700 1850 6700 2100
Text Notes 3275 3910 0    50   ~ 0
>\n10mA\n
Wire Wire Line
	5100 1850 5300 1850
Wire Wire Line
	5300 1850 5300 3000
Wire Wire Line
	5100 1850 5100 2000
Wire Wire Line
	5400 3000 5400 1750
Wire Wire Line
	5000 1750 5000 2000
Wire Wire Line
	4900 2000 4900 1650
Wire Wire Line
	5500 1650 5500 3000
$Comp
L Device:R_Small_US R?
U 1 1
P 4900 1400
F 0 "R?" H 4968 1446 50  0001 L CNN
F 1 "10kR x 3" V 4800 1200 50  0000 L CNN
F 2 "" H 4900 1400 50  0001 C CNN
F 3 "~" H 4900 1400 50  0001 C CNN
	1    4900 1400
	1    0    0    -1  
$EndComp
$Comp
L Device:R_Small_US R?
U 1 1
P 5100 1400
F 0 "R?" H 5168 1446 50  0001 L CNN
F 1 "10kR" V 5000 1300 50  0001 L CNN
F 2 "" H 5100 1400 50  0001 C CNN
F 3 "~" H 5100 1400 50  0001 C CNN
	1    5100 1400
	1    0    0    -1  
$EndComp
$Comp
L Device:R_Small_US R?
U 1 1
P 5000 1400
F 0 "R?" H 5068 1446 50  0001 L CNN
F 1 "10kR" V 4900 1300 50  0001 L CNN
F 2 "" H 5000 1400 50  0001 C CNN
F 3 "~" H 5000 1400 50  0001 C CNN
	1    5000 1400
	1    0    0    -1  
$EndComp
$Comp
L power:GNDREF #PWR?
U 1 1
P 5000 2650
F 0 "#PWR?" H 5000 2400 50  0001 C CNN
F 1 "GNDREF" H 5005 2477 50  0000 C CNN
F 2 "" H 5000 2650 50  0001 C CNN
F 3 "" H 5000 2650 50  0001 C CNN
	1    5000 2650
	1    0    0    -1  
$EndComp
Wire Wire Line
	4900 2400 4900 2550
Wire Wire Line
	4900 2550 5000 2550
Wire Wire Line
	5000 2550 5000 2650
Wire Wire Line
	5000 2550 5000 2400
Connection ~ 5000 2550
Wire Wire Line
	5000 2550 5100 2550
Wire Wire Line
	5100 2550 5100 2400
Wire Notes Line
	2750 2950 2850 2950
Wire Notes Line
	2850 2950 2850 2650
Wire Notes Line
	2850 2650 2750 2650
Wire Notes Line
	2750 2650 2750 2950
$Comp
L Device:R_Small_US R?
U 1 1
P 5500 4250
F 0 "R?" H 5568 4296 50  0001 L CNN
F 1 "filter" V 5400 4200 50  0000 L CNN
F 2 "" H 5500 4250 50  0001 C CNN
F 3 "~" H 5500 4250 50  0001 C CNN
	1    5500 4250
	1    0    0    -1  
$EndComp
$Comp
L power:GNDREF #PWR?
U 1 1
P 5850 4100
F 0 "#PWR?" H 5850 3850 50  0001 C CNN
F 1 "GNDREF" V 5750 4000 50  0000 C CNN
F 2 "" H 5850 4100 50  0001 C CNN
F 3 "" H 5850 4100 50  0001 C CNN
	1    5850 4100
	0    -1   -1   0   
$EndComp
Wire Wire Line
	5500 4350 5500 4400
Wire Wire Line
	5500 4150 5500 4100
Wire Wire Line
	5500 4100 5500 4000
Connection ~ 5500 4100
$Comp
L Device:C_Small s?
U 1 1
P 5650 4100
F 0 "s?" H 5742 4146 50  0001 L CNN
F 1 "1nF" V 5750 4050 50  0000 L CNN
F 2 "" H 5650 4100 50  0001 C CNN
F 3 "~" H 5650 4100 50  0001 C CNN
	1    5650 4100
	0    1    1    0   
$EndComp
Wire Wire Line
	5500 4100 5550 4100
Wire Wire Line
	5750 4100 5850 4100
Wire Wire Line
	6300 2350 6300 2550
Wire Wire Line
	6650 2200 6650 2250
$Comp
L Device:R_US R?
U 1 1
P 6500 2250
F 0 "R?" V 6387 2250 50  0001 C CNN
F 1 "10kR" V 6600 2250 50  0000 C CNN
F 2 "" V 6540 2240 50  0001 C CNN
F 3 "~" H 6500 2250 50  0001 C CNN
	1    6500 2250
	0    1    1    0   
$EndComp
Connection ~ 6650 2250
Wire Wire Line
	6650 2250 6650 2550
Wire Wire Line
	7000 2050 7000 2100
$Comp
L Device:R_US R?
U 1 1
P 6850 2100
F 0 "R?" V 6737 2100 50  0001 C CNN
F 1 "10kR" V 6950 2100 50  0000 C CNN
F 2 "" V 6890 2090 50  0001 C CNN
F 3 "~" H 6850 2100 50  0001 C CNN
	1    6850 2100
	0    1    1    0   
$EndComp
Connection ~ 7000 2100
Wire Wire Line
	7000 2100 7000 2550
Wire Wire Line
	5000 1750 5400 1750
Wire Wire Line
	4900 1650 5500 1650
Wire Wire Line
	5100 1500 5100 1850
Connection ~ 5100 1850
Wire Wire Line
	5000 1750 5000 1500
Connection ~ 5000 1750
Wire Wire Line
	4900 1500 4900 1650
Connection ~ 4900 1650
Wire Wire Line
	4900 1300 4900 1200
Wire Wire Line
	4900 1200 5000 1200
Wire Wire Line
	5000 1300 5000 1200
Connection ~ 5000 1200
Wire Wire Line
	5000 1200 5100 1200
Wire Wire Line
	5100 1300 5100 1200
Connection ~ 5100 1200
Wire Wire Line
	5100 1200 5200 1200
Wire Notes Line
	2250 950  2250 1650
Wire Notes Line
	2250 1650 2450 1650
Wire Notes Line
	2450 1650 2450 950 
Wire Notes Line
	2450 950  2250 950 
Text Notes 2380 1610 1    39   ~ 0
1x2 Barrier Klemens 
Wire Notes Line
	9200 5300 9200 5500
Wire Notes Line
	9200 5500 10000 5500
Wire Notes Line
	10000 5500 10000 5300
Wire Notes Line
	10000 5300 9200 5300
Text Notes 9340 5440 0    50   ~ 0
1x2 Klemens\n
Text Notes 10080 3250 1    39   ~ 0
1x2 Barrier Klemens 
Wire Notes Line
	10000 2600 10110 2600
Wire Notes Line
	10110 2600 10110 3300
Wire Notes Line
	10110 3300 10000 3300
Wire Notes Line
	10000 3300 10000 2600
Wire Wire Line
	9300 4500 9300 5200
Wire Wire Line
	9270 4420 9300 4420
Wire Wire Line
	8850 4250 8970 4250
Wire Wire Line
	8970 4420 8970 4250
Connection ~ 8970 4250
Wire Wire Line
	8970 4250 9000 4250
Wire Wire Line
	9300 4500 8500 4500
Connection ~ 8500 4500
Wire Wire Line
	9300 4420 9300 4450
Wire Wire Line
	9300 4450 9300 4500
Connection ~ 9300 4450
Text Notes 7300 2380 0    50   ~ 0
1x2 Klemens\n
Wire Notes Line
	7300 2300 7800 2300
Wire Notes Line
	7800 2300 7800 2400
Wire Notes Line
	7800 2400 7290 2400
Wire Notes Line
	7290 2400 7290 2300
$EndSCHEMATC
